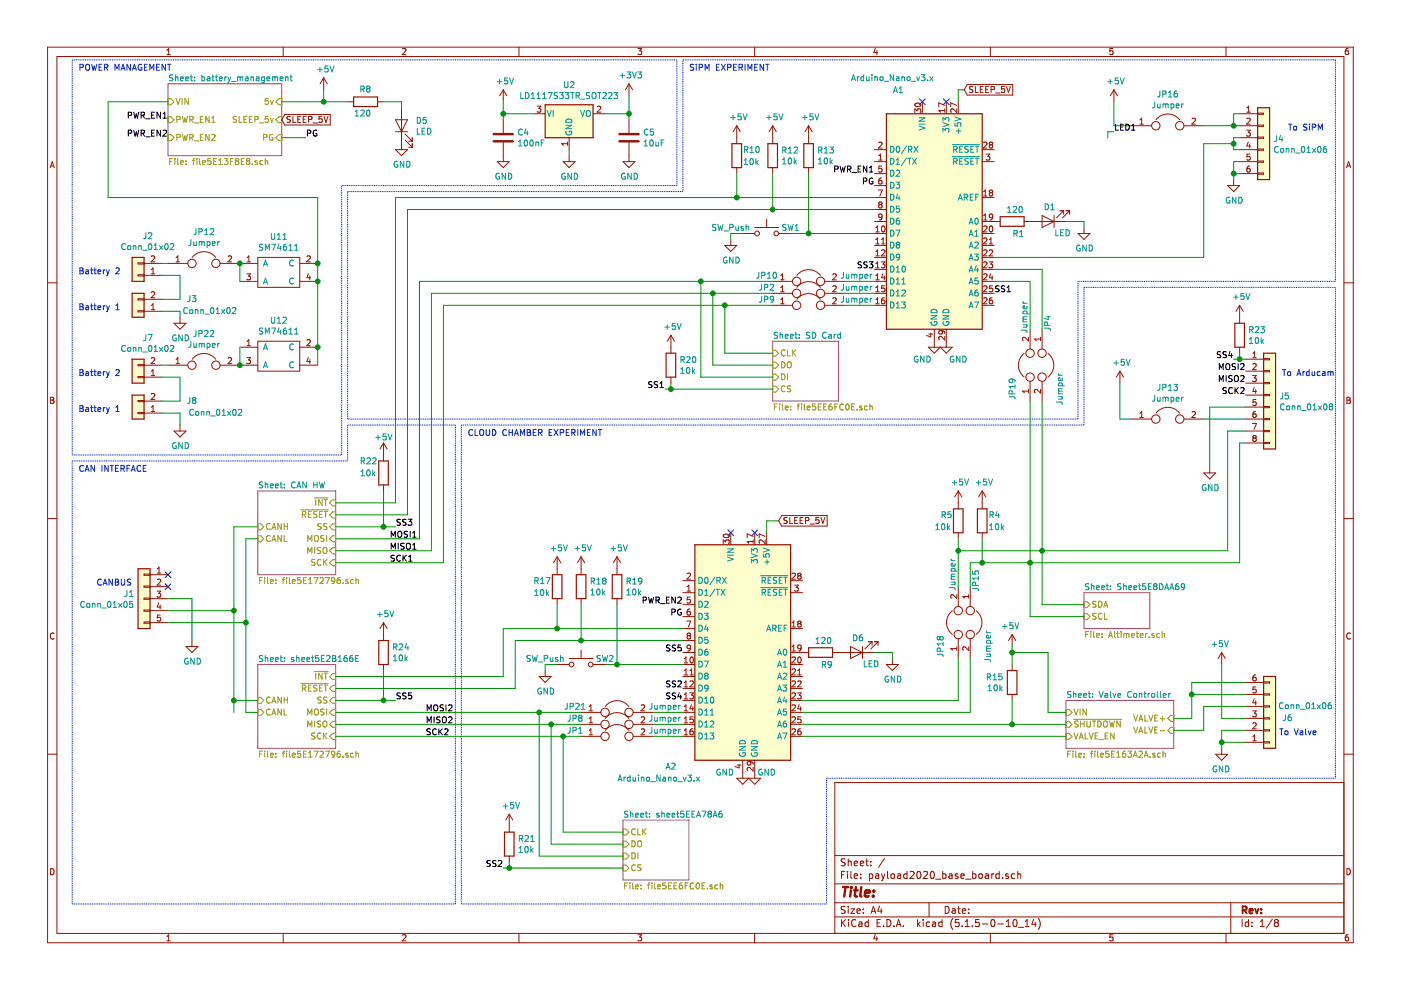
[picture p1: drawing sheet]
EESchema Schematic File Version 4
EELAYER 30 0
EELAYER END
$Descr A4 11693 8268
encoding utf-8
Sheet 1 8
Title ""
Date ""
Rev ""
Comp ""
Comment1 ""
Comment2 ""
Comment3 ""
Comment4 ""
$EndDescr
$Comp
L power:GND #PWR0109
U 1 1
P 1600 5350
F 0 "#PWR0109" H 1600 5100 50  0001 C CNN
F 1 "GND" H 1605 5177 50  0000 C CNN
F 2 "" H 1600 5350 50  0001 C CNN
F 3 "" H 1600 5350 50  0001 C CNN
	1    1600 5350
	1    0    0    -1  
$EndComp
Wire Wire Line
	1600 5000 1400 5000
$Comp
L Connector_Generic:Conn_01x08 J5
U 1 1
P 10600 3300
F 0 "J5" H 10680 3292 50  0000 L CNN
F 1 "Conn_01x08" H 10680 3201 50  0000 L CNN
F 2 "Payload2020_Connectors:connector_Harwin_M80-5000842" H 10600 3300 50  0001 C CNN
F 3 "~" H 10600 3300 50  0001 C CNN
	1    10600 3300
	1    0    0    -1  
$EndComp
Text Label 10400 3100 2    50   ~ 0
MOSI2
Text Label 10400 3200 2    50   ~ 0
MISO2
Text Label 10400 3300 2    50   ~ 0
SCK2
$Comp
L power:GND #PWR0110
U 1 1
P 10100 3900
F 0 "#PWR0110" H 10100 3650 50  0001 C CNN
F 1 "GND" H 10105 3727 50  0000 C CNN
F 2 "" H 10100 3900 50  0001 C CNN
F 3 "" H 10100 3900 50  0001 C CNN
	1    10100 3900
	1    0    0    -1  
$EndComp
Wire Wire Line
	10100 3900 10100 3400
Wire Wire Line
	10100 3400 10400 3400
$Comp
L power:+5V #PWR0111
U 1 1
P 9350 3200
F 0 "#PWR0111" H 9350 3050 50  0001 C CNN
F 1 "+5V" H 9365 3373 50  0000 C CNN
F 2 "" H 9350 3200 50  0001 C CNN
F 3 "" H 9350 3200 50  0001 C CNN
	1    9350 3200
	1    0    0    -1  
$EndComp
Wire Wire Line
	10050 3500 10400 3500
Text Notes 10700 3150 0    50   ~ 0
To Arducam
$Comp
L Device:Jumper JP13
U 1 1
P 9750 3500
F 0 "JP13" H 9750 3764 50  0000 C CNN
F 1 "Jumper" H 9750 3673 50  0000 C CNN
F 2 "Connector_PinHeader_2.54mm:PinHeader_1x02_P2.54mm_Vertical" H 9750 3500 50  0001 C CNN
F 3 "~" H 9750 3500 50  0001 C CNN
	1    9750 3500
	1    0    0    -1  
$EndComp
Wire Wire Line
	9350 3200 9350 3500
Wire Wire Line
	9350 3500 9450 3500
$Comp
L Device:R R4
U 1 1
P 8200 4350
F 0 "R4" H 8250 4400 50  0000 L CNN
F 1 "10k" H 8250 4300 50  0000 L CNN
F 2 "Resistor_SMD:R_0603_1608Metric_Pad1.05x0.95mm_HandSolder" V 8130 4350 50  0001 C CNN
F 3 "~" H 8200 4350 50  0001 C CNN
	1    8200 4350
	1    0    0    -1  
$EndComp
Text Label 5700 5750 2    50   ~ 0
SS2
Text Label 5700 5850 2    50   ~ 0
SS4
$Comp
L Device:R R1
U 1 1
P 8450 1850
F 0 "R1" V 8550 1850 50  0000 L CNN
F 1 "120" V 8350 1800 50  0000 L CNN
F 2 "Resistor_SMD:R_0603_1608Metric_Pad1.05x0.95mm_HandSolder" V 8380 1850 50  0001 C CNN
F 3 "~" H 8450 1850 50  0001 C CNN
	1    8450 1850
	0    1    1    0   
$EndComp
$Comp
L Device:LED D1
U 1 1
P 8750 1850
F 0 "D1" H 8789 1733 50  0000 R CNN
F 1 "LED" H 8700 1950 50  0000 R CNN
F 2 "Diode_SMD:D_0603_1608Metric_Pad1.05x0.95mm_HandSolder" H 8750 1850 50  0001 C CNN
F 3 "~" H 8750 1850 50  0001 C CNN
	1    8750 1850
	-1   0    0    1   
$EndComp
$Comp
L power:GND #PWR0126
U 1 1
P 9050 1900
F 0 "#PWR0126" H 9050 1650 50  0001 C CNN
F 1 "GND" H 9055 1727 50  0000 C CNN
F 2 "" H 9050 1900 50  0001 C CNN
F 3 "" H 9050 1900 50  0001 C CNN
	1    9050 1900
	1    0    0    -1  
$EndComp
Wire Wire Line
	1600 5000 1600 5350
NoConn ~ 6100 4450
NoConn ~ 6300 4450
$Comp
L power:GND #PWR0114
U 1 1
P 6200 6450
F 0 "#PWR0114" H 6200 6200 50  0001 C CNN
F 1 "GND" H 6050 6450 50  0000 C CNN
F 2 "" H 6200 6450 50  0001 C CNN
F 3 "" H 6200 6450 50  0001 C CNN
	1    6200 6450
	1    0    0    -1  
$EndComp
$Comp
L power:GND #PWR0115
U 1 1
P 6300 6450
F 0 "#PWR0115" H 6300 6200 50  0001 C CNN
F 1 "GND" H 6400 6450 50  0000 C CNN
F 2 "" H 6300 6450 50  0001 C CNN
F 3 "" H 6300 6450 50  0001 C CNN
	1    6300 6450
	1    0    0    -1  
$EndComp
$Sheet
S 1400 700  950  600 
U 5E13F8E9
F0 "battery_management" 50
F1 "file5E13F8E8.sch" 50
F2 "VIN" I L 1400 850 50 
F3 "PG" I R 2350 1150 50 
F4 "5v" I R 2350 850 50 
F5 "SLEEP_5v" I R 2350 1000 50 
F6 "PWR_EN1" I L 1400 1000 50 
F7 "PWR_EN2" I L 1400 1150 50 
$EndSheet
Text Label 2550 1150 0    50   ~ 0
PG
Text Label 5700 5150 2    50   ~ 0
PG
Text Label 5700 5050 2    50   ~ 0
PWR_EN2
Wire Wire Line
	2550 1150 2350 1150
Text GLabel 6500 4350 2    50   Input ~ 0
SLEEP_5V
$Comp
L MCU_Module:Arduino_Nano_v3.x A2
U 1 1
P 6200 5450
F 0 "A2" H 5600 4500 50  0000 C CNN
F 1 "Arduino_Nano_v3.x" H 5500 4400 50  0000 C CNN
F 2 "Module:Arduino_Nano" H 6200 5450 50  0001 C CIN
F 3 "http://www.mouser.com/pdfdocs/Gravitech_Arduino_Nano3_0.pdf" H 6200 5450 50  0001 C CNN
	1    6200 5450
	1    0    0    -1  
$EndComp
Wire Wire Line
	6400 4450 6400 4350
Wire Wire Line
	6400 4350 6500 4350
$Comp
L power:+5V #PWR0117
U 1 1
P 8200 4200
F 0 "#PWR0117" H 8200 4050 50  0001 C CNN
F 1 "+5V" H 8215 4373 50  0000 C CNN
F 2 "" H 8200 4200 50  0001 C CNN
F 3 "" H 8200 4200 50  0001 C CNN
	1    8200 4200
	1    0    0    -1  
$EndComp
$Comp
L Device:Jumper JP21
U 1 1
P 5150 5950
F 0 "JP21" H 4800 6000 50  0000 C CNN
F 1 "Jumper" H 5550 6000 50  0000 C CNN
F 2 "Connector_PinHeader_2.54mm:PinHeader_1x02_P2.54mm_Vertical" H 5150 5950 50  0001 C CNN
F 3 "~" H 5150 5950 50  0001 C CNN
	1    5150 5950
	1    0    0    -1  
$EndComp
Wire Wire Line
	5450 5950 5700 5950
Wire Wire Line
	5450 6050 5700 6050
Wire Wire Line
	5450 6150 5700 6150
$Comp
L Switch:SW_Push SW2
U 1 1
P 4850 5550
F 0 "SW2" H 5050 5600 50  0000 C CNN
F 1 "SW_Push" H 4550 5600 50  0000 C CNN
F 2 "Button_Switch_THT:SW_PUSH_6mm" H 4850 5750 50  0001 C CNN
F 3 "~" H 4850 5750 50  0001 C CNN
	1    4850 5550
	1    0    0    -1  
$EndComp
Wire Wire Line
	5050 5550 5150 5550
$Comp
L power:GND #PWR0118
U 1 1
P 4550 5600
F 0 "#PWR0118" H 4550 5350 50  0001 C CNN
F 1 "GND" H 4555 5427 50  0000 C CNN
F 2 "" H 4550 5600 50  0001 C CNN
F 3 "" H 4550 5600 50  0001 C CNN
	1    4550 5600
	1    0    0    -1  
$EndComp
Wire Wire Line
	4550 5600 4550 5550
Wire Wire Line
	4550 5550 4650 5550
$Sheet
S 2150 5550 650  700 
U 5E2B166E
F0 "sheet5E2B166E" 50
F1 "file5E172796.sch" 50
F2 "MISO" I R 2800 6050 50 
F3 "MOSI" I R 2800 5950 50 
F4 "SS" I R 2800 5850 50 
F5 "SCK" I R 2800 6150 50 
F6 "~RESET" I R 2800 5750 50 
F7 "~INT" I R 2800 5650 50 
F8 "CANH" I L 2150 5850 50 
F9 "CANL" I L 2150 5950 50 
$EndSheet
Text Label 5700 5450 2    50   ~ 0
SS5
$Comp
L Device:R R8
U 1 1
P 3050 850
F 0 "R8" V 3150 800 50  0000 L CNN
F 1 "120" V 2950 800 50  0000 L CNN
F 2 "Resistor_SMD:R_0603_1608Metric_Pad1.05x0.95mm_HandSolder" V 2980 850 50  0001 C CNN
F 3 "~" H 3050 850 50  0001 C CNN
	1    3050 850 
	0    -1   -1   0   
$EndComp
$Comp
L Device:LED D5
U 1 1
P 3350 1050
F 0 "D5" V 3389 933 50  0000 R CNN
F 1 "LED" V 3298 933 50  0000 R CNN
F 2 "Diode_SMD:D_0603_1608Metric_Pad1.05x0.95mm_HandSolder" H 3350 1050 50  0001 C CNN
F 3 "~" H 3350 1050 50  0001 C CNN
	1    3350 1050
	0    -1   -1   0   
$EndComp
$Comp
L power:GND #PWR0127
U 1 1
P 3350 1200
F 0 "#PWR0127" H 3350 950 50  0001 C CNN
F 1 "GND" H 3355 1027 50  0000 C CNN
F 2 "" H 3350 1200 50  0001 C CNN
F 3 "" H 3350 1200 50  0001 C CNN
	1    3350 1200
	1    0    0    -1  
$EndComp
Text Label 9300 1100 0    50   ~ 0
LED1
Wire Wire Line
	9300 1100 9250 1100
Wire Wire Line
	9250 1100 9250 1150
$Comp
L Device:R R20
U 1 1
P 5600 3050
F 0 "R20" H 5670 3096 50  0000 L CNN
F 1 "10k" H 5670 3005 50  0000 L CNN
F 2 "Resistor_SMD:R_0603_1608Metric_Pad1.05x0.95mm_HandSolder" V 5530 3050 50  0001 C CNN
F 3 "~" H 5600 3050 50  0001 C CNN
	1    5600 3050
	1    0    0    -1  
$EndComp
$Comp
L Device:R R21
U 1 1
P 4250 7050
F 0 "R21" H 4320 7096 50  0000 L CNN
F 1 "10k" H 4320 7005 50  0000 L CNN
F 2 "Resistor_SMD:R_0603_1608Metric_Pad1.05x0.95mm_HandSolder" V 4180 7050 50  0001 C CNN
F 3 "~" H 4250 7050 50  0001 C CNN
	1    4250 7050
	1    0    0    -1  
$EndComp
$Comp
L Device:R R22
U 1 1
P 3200 3950
F 0 "R22" H 3000 4050 50  0000 L CNN
F 1 "10k" H 3000 3950 50  0000 L CNN
F 2 "Resistor_SMD:R_0603_1608Metric_Pad1.05x0.95mm_HandSolder" V 3130 3950 50  0001 C CNN
F 3 "~" H 3200 3950 50  0001 C CNN
	1    3200 3950
	1    0    0    -1  
$EndComp
$Comp
L Device:R R23
U 1 1
P 10350 2800
F 0 "R23" H 10420 2846 50  0000 L CNN
F 1 "10k" H 10420 2755 50  0000 L CNN
F 2 "Resistor_SMD:R_0603_1608Metric_Pad1.05x0.95mm_HandSolder" V 10280 2800 50  0001 C CNN
F 3 "~" H 10350 2800 50  0001 C CNN
	1    10350 2800
	1    0    0    -1  
$EndComp
$Comp
L Device:R R24
U 1 1
P 3200 5450
F 0 "R24" H 3270 5496 50  0000 L CNN
F 1 "10k" H 3270 5405 50  0000 L CNN
F 2 "Resistor_SMD:R_0603_1608Metric_Pad1.05x0.95mm_HandSolder" V 3130 5450 50  0001 C CNN
F 3 "~" H 3200 5450 50  0001 C CNN
	1    3200 5450
	1    0    0    -1  
$EndComp
$Comp
L power:+5V #PWR0130
U 1 1
P 3200 5300
F 0 "#PWR0130" H 3200 5150 50  0001 C CNN
F 1 "+5V" H 3215 5473 50  0000 C CNN
F 2 "" H 3200 5300 50  0001 C CNN
F 3 "" H 3200 5300 50  0001 C CNN
	1    3200 5300
	1    0    0    -1  
$EndComp
$Comp
L power:+5V #PWR0131
U 1 1
P 10350 2650
F 0 "#PWR0131" H 10350 2500 50  0001 C CNN
F 1 "+5V" H 10365 2823 50  0000 C CNN
F 2 "" H 10350 2650 50  0001 C CNN
F 3 "" H 10350 2650 50  0001 C CNN
	1    10350 2650
	1    0    0    -1  
$EndComp
$Comp
L power:+5V #PWR0132
U 1 1
P 3200 3800
F 0 "#PWR0132" H 3200 3650 50  0001 C CNN
F 1 "+5V" H 3200 3950 50  0000 C CNN
F 2 "" H 3200 3800 50  0001 C CNN
F 3 "" H 3200 3800 50  0001 C CNN
	1    3200 3800
	1    0    0    -1  
$EndComp
$Comp
L power:+5V #PWR0133
U 1 1
P 4250 6900
F 0 "#PWR0133" H 4250 6750 50  0001 C CNN
F 1 "+5V" H 4265 7073 50  0000 C CNN
F 2 "" H 4250 6900 50  0001 C CNN
F 3 "" H 4250 6900 50  0001 C CNN
	1    4250 6900
	1    0    0    -1  
$EndComp
$Comp
L power:+5V #PWR0142
U 1 1
P 5600 2900
F 0 "#PWR0142" H 5600 2750 50  0001 C CNN
F 1 "+5V" H 5615 3073 50  0000 C CNN
F 2 "" H 5600 2900 50  0001 C CNN
F 3 "" H 5600 2900 50  0001 C CNN
	1    5600 2900
	1    0    0    -1  
$EndComp
Text Label 5550 3250 2    50   ~ 0
SS1
Text Label 10300 3000 2    50   ~ 0
SS4
Wire Wire Line
	5550 3250 5600 3250
Wire Wire Line
	5600 3250 5600 3200
Wire Wire Line
	4250 7250 4250 7200
Wire Wire Line
	10300 3000 10350 3000
Wire Wire Line
	10350 3000 10350 2950
$Comp
L Device:R R17
U 1 1
P 4650 4900
F 0 "R17" H 4450 4950 50  0000 L CNN
F 1 "10k" H 4450 4850 50  0000 L CNN
F 2 "Resistor_SMD:R_0603_1608Metric_Pad1.05x0.95mm_HandSolder" V 4580 4900 50  0001 C CNN
F 3 "~" H 4650 4900 50  0001 C CNN
	1    4650 4900
	1    0    0    -1  
$EndComp
$Comp
L Device:R R18
U 1 1
P 4850 4900
F 0 "R18" H 4920 4946 50  0000 L CNN
F 1 "10k" H 4920 4855 50  0000 L CNN
F 2 "Resistor_SMD:R_0603_1608Metric_Pad1.05x0.95mm_HandSolder" V 4780 4900 50  0001 C CNN
F 3 "~" H 4850 4900 50  0001 C CNN
	1    4850 4900
	1    0    0    -1  
$EndComp
$Comp
L power:+5V #PWR0143
U 1 1
P 4850 4750
F 0 "#PWR0143" H 4850 4600 50  0001 C CNN
F 1 "+5V" H 4865 4923 50  0000 C CNN
F 2 "" H 4850 4750 50  0001 C CNN
F 3 "" H 4850 4750 50  0001 C CNN
	1    4850 4750
	1    0    0    -1  
$EndComp
$Comp
L power:+5V #PWR0144
U 1 1
P 4650 4750
F 0 "#PWR0144" H 4650 4600 50  0001 C CNN
F 1 "+5V" H 4665 4923 50  0000 C CNN
F 2 "" H 4650 4750 50  0001 C CNN
F 3 "" H 4650 4750 50  0001 C CNN
	1    4650 4750
	1    0    0    -1  
$EndComp
Wire Wire Line
	4850 5050 4850 5350
Connection ~ 4850 5350
Wire Wire Line
	4850 5350 5700 5350
Wire Wire Line
	4650 5050 4650 5250
Connection ~ 4650 5250
Wire Wire Line
	4650 5250 5700 5250
$Comp
L Device:R R19
U 1 1
P 5150 4900
F 0 "R19" H 5220 4946 50  0000 L CNN
F 1 "10k" H 5220 4855 50  0000 L CNN
F 2 "Resistor_SMD:R_0603_1608Metric_Pad1.05x0.95mm_HandSolder" V 5080 4900 50  0001 C CNN
F 3 "~" H 5150 4900 50  0001 C CNN
	1    5150 4900
	1    0    0    -1  
$EndComp
$Comp
L power:+5V #PWR0150
U 1 1
P 5150 4750
F 0 "#PWR0150" H 5150 4600 50  0001 C CNN
F 1 "+5V" H 5165 4923 50  0000 C CNN
F 2 "" H 5150 4750 50  0001 C CNN
F 3 "" H 5150 4750 50  0001 C CNN
	1    5150 4750
	1    0    0    -1  
$EndComp
Wire Wire Line
	5150 5050 5150 5550
Connection ~ 5150 5550
Wire Wire Line
	5150 5550 5700 5550
$Comp
L Device:Jumper JP4
U 1 1
P 8700 3050
F 0 "JP4" H 8350 3100 50  0000 C CNN
F 1 "Jumper" H 8900 3200 50  0000 C CNN
F 2 "Connector_PinHeader_2.54mm:PinHeader_1x02_P2.54mm_Vertical" H 8700 3050 50  0001 C CNN
F 3 "~" H 8700 3050 50  0001 C CNN
	1    8700 3050
	0    1    1    0   
$EndComp
$Comp
L Device:Jumper JP19
U 1 1
P 8600 3050
F 0 "JP19" H 8400 3200 50  0000 C CNN
F 1 "Jumper" H 9000 3100 50  0000 C CNN
F 2 "Connector_PinHeader_2.54mm:PinHeader_1x02_P2.54mm_Vertical" H 8600 3050 50  0001 C CNN
F 3 "~" H 8600 3050 50  0001 C CNN
	1    8600 3050
	0    -1   -1   0   
$EndComp
$Sheet
S 9050 4950 550  300 
U 5E8DAA6A
F0 "Sheet5E8DAA69" 50
F1 "Altimeter.sch" 50
F2 "SDA" I L 9050 5050 50 
F3 "SCL" I L 9050 5150 50 
$EndSheet
Wire Wire Line
	8200 4500 8200 4700
$Comp
L payload2020_custom:SM74611 U11
U 1 1
P 2150 2250
F 0 "U11" H 2325 2525 50  0000 C CNN
F 1 "SM74611" H 2325 2434 50  0000 C CNN
F 2 "Package_TO_SOT_SMD:TO-263-3_TabPin4" H 2150 2250 50  0001 C CNN
F 3 "" H 2150 2250 50  0001 C CNN
	1    2150 2250
	1    0    0    -1  
$EndComp
$Comp
L Connector_Generic:Conn_01x02 J2
U 1 1
P 1150 2300
F 0 "J2" H 1068 1975 50  0000 C CNN
F 1 "Conn_01x02" H 1068 2066 50  0000 C CNN
F 2 "Connector_JST:JST_PH_S2B-PH-K_1x02_P2.00mm_Horizontal" H 1150 2300 50  0001 C CNN
F 3 "~" H 1150 2300 50  0001 C CNN
	1    1150 2300
	-1   0    0    1   
$EndComp
$Comp
L Connector_Generic:Conn_01x02 J3
U 1 1
P 1150 2600
F 0 "J3" H 700 2500 50  0000 C CNN
F 1 "Conn_01x02" H 550 2600 50  0000 C CNN
F 2 "Connector_JST:JST_PH_S2B-PH-K_1x02_P2.00mm_Horizontal" H 1150 2600 50  0001 C CNN
F 3 "~" H 1150 2600 50  0001 C CNN
	1    1150 2600
	-1   0    0    1   
$EndComp
$Comp
L power:GND #PWR0101
U 1 1
P 1500 2650
F 0 "#PWR0101" H 1500 2400 50  0001 C CNN
F 1 "GND" H 1505 2477 50  0000 C CNN
F 2 "" H 1500 2650 50  0001 C CNN
F 3 "" H 1500 2650 50  0001 C CNN
	1    1500 2650
	1    0    0    -1  
$EndComp
Wire Wire Line
	1350 2600 1500 2600
Wire Wire Line
	1500 2600 1500 2650
Wire Wire Line
	1350 2500 1500 2500
Wire Wire Line
	1500 2500 1500 2300
Wire Wire Line
	1500 2300 1350 2300
Text Notes 650  2300 0    50   ~ 0
Battery 2
Text Notes 650  2600 0    50   ~ 0
Battery 1
$Comp
L Device:Jumper JP12
U 1 1
P 1700 2200
F 0 "JP12" H 1700 2464 50  0000 C CNN
F 1 "Jumper" H 1700 2373 50  0000 C CNN
F 2 "Connector_PinHeader_2.54mm:PinHeader_1x02_P2.54mm_Vertical" H 1700 2200 50  0001 C CNN
F 3 "~" H 1700 2200 50  0001 C CNN
	1    1700 2200
	1    0    0    -1  
$EndComp
Wire Wire Line
	1400 2200 1350 2200
$Comp
L Connector_Generic:Conn_01x02 J7
U 1 1
P 1150 3150
F 0 "J7" H 1068 2825 50  0000 C CNN
F 1 "Conn_01x02" H 1068 2916 50  0000 C CNN
F 2 "Connector_JST:JST_PH_S2B-PH-K_1x02_P2.00mm_Horizontal" H 1150 3150 50  0001 C CNN
F 3 "~" H 1150 3150 50  0001 C CNN
	1    1150 3150
	-1   0    0    1   
$EndComp
$Comp
L Connector_Generic:Conn_01x02 J8
U 1 1
P 1150 3450
F 0 "J8" H 700 3350 50  0000 C CNN
F 1 "Conn_01x02" H 500 3450 50  0000 C CNN
F 2 "Connector_JST:JST_PH_S2B-PH-K_1x02_P2.00mm_Horizontal" H 1150 3450 50  0001 C CNN
F 3 "~" H 1150 3450 50  0001 C CNN
	1    1150 3450
	-1   0    0    1   
$EndComp
$Comp
L power:GND #PWR0119
U 1 1
P 1500 3550
F 0 "#PWR0119" H 1500 3300 50  0001 C CNN
F 1 "GND" H 1505 3377 50  0000 C CNN
F 2 "" H 1500 3550 50  0001 C CNN
F 3 "" H 1500 3550 50  0001 C CNN
	1    1500 3550
	1    0    0    -1  
$EndComp
Wire Wire Line
	1350 3450 1500 3450
Wire Wire Line
	1500 3450 1500 3550
Wire Wire Line
	1350 3350 1500 3350
Wire Wire Line
	1500 3350 1500 3150
Wire Wire Line
	1500 3150 1350 3150
Text Notes 650  3150 0    50   ~ 0
Battery 2
Text Notes 650  3450 0    50   ~ 0
Battery 1
$Comp
L Device:Jumper JP22
U 1 1
P 1700 3050
F 0 "JP22" H 1700 3314 50  0000 C CNN
F 1 "Jumper" H 1700 3223 50  0000 C CNN
F 2 "Connector_PinHeader_2.54mm:PinHeader_1x02_P2.54mm_Vertical" H 1700 3050 50  0001 C CNN
F 3 "~" H 1700 3050 50  0001 C CNN
	1    1700 3050
	1    0    0    -1  
$EndComp
Wire Wire Line
	1400 3050 1350 3050
$Comp
L payload2020_custom:SM74611 U12
U 1 1
P 2150 2950
F 0 "U12" H 2325 3225 50  0000 C CNN
F 1 "SM74611" H 2325 3134 50  0000 C CNN
F 2 "Package_TO_SOT_SMD:TO-263-3_TabPin4" H 2150 2950 50  0001 C CNN
F 3 "" H 2150 2950 50  0001 C CNN
	1    2150 2950
	1    0    0    -1  
$EndComp
Connection ~ 2000 3050
Wire Wire Line
	2000 2900 2000 3050
Wire Wire Line
	2000 2350 2000 2200
Connection ~ 2000 2200
Wire Wire Line
	2650 2350 2650 2200
Wire Wire Line
	2650 3050 2650 2900
Connection ~ 2650 2350
Connection ~ 2650 2900
Wire Wire Line
	2650 2900 2650 2350
$Sheet
S 6450 2850 550  500 
U 5EE6FC0F
F0 "SD Card" 50
F1 "file5EE6FC0E.sch" 50
F2 "DO" I L 6450 3050 50 
F3 "DI" I L 6450 3150 50 
F4 "CLK" I L 6450 2950 50 
F5 "CS" I L 6450 3250 50 
$EndSheet
$Sheet
S 5200 6850 550  500 
U 5EEA78A6
F0 "sheet5EEA78A6" 50
F1 "file5EE6FC0E.sch" 50
F2 "DO" I L 5200 7050 50 
F3 "DI" I L 5200 7150 50 
F4 "CLK" I L 5200 6950 50 
F5 "CS" I L 5200 7250 50 
$EndSheet
$Comp
L Device:Jumper JP1
U 1 1
P 5150 6150
F 0 "JP1" H 4800 6200 50  0000 C CNN
F 1 "Jumper" H 5550 6200 50  0000 C CNN
F 2 "Connector_PinHeader_2.54mm:PinHeader_1x02_P2.54mm_Vertical" H 5150 6150 50  0001 C CNN
F 3 "~" H 5150 6150 50  0001 C CNN
	1    5150 6150
	1    0    0    -1  
$EndComp
$Comp
L Device:Jumper JP8
U 1 1
P 5150 6050
F 0 "JP8" H 4800 6100 50  0000 C CNN
F 1 "Jumper" H 5550 6100 50  0000 C CNN
F 2 "Connector_PinHeader_2.54mm:PinHeader_1x02_P2.54mm_Vertical" H 5150 6050 50  0001 C CNN
F 3 "~" H 5150 6050 50  0001 C CNN
	1    5150 6050
	1    0    0    -1  
$EndComp
Text Label 1400 1000 2    50   ~ 0
PWR_EN1
Text Label 1400 1150 2    50   ~ 0
PWR_EN2
Text GLabel 2350 1000 2    50   Input ~ 0
SLEEP_5V
$Comp
L power:+5V #PWR0102
U 1 1
P 2700 750
F 0 "#PWR0102" H 2700 600 50  0001 C CNN
F 1 "+5V" H 2715 923 50  0000 C CNN
F 2 "" H 2700 750 50  0001 C CNN
F 3 "" H 2700 750 50  0001 C CNN
	1    2700 750 
	1    0    0    -1  
$EndComp
Wire Wire Line
	2700 750  2700 850 
Wire Wire Line
	10300 1200 10300 1250
Connection ~ 10300 1200
Wire Wire Line
	10050 1200 10300 1200
Wire Wire Line
	10300 1050 10350 1050
Connection ~ 10300 1050
Wire Wire Line
	10300 950  10350 950 
Wire Wire Line
	10300 1050 10300 950 
Wire Wire Line
	10300 1250 10350 1250
Wire Wire Line
	10300 1150 10300 1200
Connection ~ 10300 1450
Wire Wire Line
	10300 1350 10350 1350
Wire Wire Line
	10300 1450 10300 1350
$Comp
L Connector_Generic:Conn_01x06 J4
U 1 1
P 10550 1150
F 0 "J4" H 10630 1142 50  0000 L CNN
F 1 "Conn_01x06" H 10630 1051 50  0000 L CNN
F 2 "Payload2020_Connectors:connector_Harwin_M80-5000642" H 10550 1150 50  0001 C CNN
F 3 "~" H 10550 1150 50  0001 C CNN
	1    10550 1150
	1    0    0    -1  
$EndComp
Wire Wire Line
	10050 1050 10300 1050
Wire Wire Line
	9300 1050 9450 1050
Wire Wire Line
	9300 850  9300 1050
$Comp
L Device:Jumper JP16
U 1 1
P 9750 1050
F 0 "JP16" H 9750 1314 50  0000 C CNN
F 1 "Jumper" H 9750 1223 50  0000 C CNN
F 2 "Connector_PinHeader_2.54mm:PinHeader_1x02_P2.54mm_Vertical" H 9750 1050 50  0001 C CNN
F 3 "~" H 9750 1050 50  0001 C CNN
	1    9750 1050
	1    0    0    -1  
$EndComp
Text Notes 10750 1100 0    50   ~ 0
To SiPM
Wire Wire Line
	10300 1450 10350 1450
Wire Wire Line
	10300 1500 10300 1450
$Comp
L power:GND #PWR0113
U 1 1
P 10300 1500
F 0 "#PWR0113" H 10300 1250 50  0001 C CNN
F 1 "GND" H 10305 1327 50  0000 C CNN
F 2 "" H 10300 1500 50  0001 C CNN
F 3 "" H 10300 1500 50  0001 C CNN
	1    10300 1500
	1    0    0    -1  
$EndComp
Wire Wire Line
	10350 1150 10300 1150
$Comp
L power:+5V #PWR0112
U 1 1
P 9300 850
F 0 "#PWR0112" H 9300 700 50  0001 C CNN
F 1 "+5V" H 9315 1023 50  0000 C CNN
F 2 "" H 9300 850 50  0001 C CNN
F 3 "" H 9300 850 50  0001 C CNN
	1    9300 850 
	1    0    0    -1  
$EndComp
$Comp
L Device:Jumper JP2
U 1 1
P 6750 2450
F 0 "JP2" H 6400 2500 50  0000 C CNN
F 1 "Jumper" H 7150 2500 50  0000 C CNN
F 2 "Connector_PinHeader_2.54mm:PinHeader_1x02_P2.54mm_Vertical" H 6750 2450 50  0001 C CNN
F 3 "~" H 6750 2450 50  0001 C CNN
	1    6750 2450
	1    0    0    -1  
$EndComp
Wire Wire Line
	8300 2250 8700 2250
Wire Wire Line
	8600 2350 8300 2350
Wire Wire Line
	6750 1950 7300 1950
Connection ~ 6750 1950
Wire Wire Line
	6750 1450 6750 1950
$Comp
L power:+5V #PWR0151
U 1 1
P 6750 1150
F 0 "#PWR0151" H 6750 1000 50  0001 C CNN
F 1 "+5V" H 6765 1323 50  0000 C CNN
F 2 "" H 6750 1150 50  0001 C CNN
F 3 "" H 6750 1150 50  0001 C CNN
	1    6750 1150
	1    0    0    -1  
$EndComp
$Comp
L Device:R R13
U 1 1
P 6750 1300
F 0 "R13" H 6820 1346 50  0000 L CNN
F 1 "10k" H 6820 1255 50  0000 L CNN
F 2 "Resistor_SMD:R_0603_1608Metric_Pad1.05x0.95mm_HandSolder" V 6680 1300 50  0001 C CNN
F 3 "~" H 6750 1300 50  0001 C CNN
	1    6750 1300
	1    0    0    -1  
$EndComp
Wire Wire Line
	6150 1650 7300 1650
Wire Wire Line
	6150 1450 6150 1650
Wire Wire Line
	6450 1750 7300 1750
Connection ~ 6450 1750
Wire Wire Line
	6450 1450 6450 1750
$Comp
L power:+5V #PWR0146
U 1 1
P 6150 1150
F 0 "#PWR0146" H 6150 1000 50  0001 C CNN
F 1 "+5V" H 6165 1323 50  0000 C CNN
F 2 "" H 6150 1150 50  0001 C CNN
F 3 "" H 6150 1150 50  0001 C CNN
	1    6150 1150
	1    0    0    -1  
$EndComp
$Comp
L power:+5V #PWR0145
U 1 1
P 6450 1150
F 0 "#PWR0145" H 6450 1000 50  0001 C CNN
F 1 "+5V" H 6465 1323 50  0000 C CNN
F 2 "" H 6450 1150 50  0001 C CNN
F 3 "" H 6450 1150 50  0001 C CNN
	1    6450 1150
	1    0    0    -1  
$EndComp
$Comp
L Device:R R12
U 1 1
P 6450 1300
F 0 "R12" H 6520 1346 50  0000 L CNN
F 1 "10k" H 6520 1255 50  0000 L CNN
F 2 "Resistor_SMD:R_0603_1608Metric_Pad1.05x0.95mm_HandSolder" V 6380 1300 50  0001 C CNN
F 3 "~" H 6450 1300 50  0001 C CNN
	1    6450 1300
	1    0    0    -1  
$EndComp
$Comp
L Device:R R10
U 1 1
P 6150 1300
F 0 "R10" H 6200 1350 50  0000 L CNN
F 1 "10k" H 6200 1250 50  0000 L CNN
F 2 "Resistor_SMD:R_0603_1608Metric_Pad1.05x0.95mm_HandSolder" V 6080 1300 50  0001 C CNN
F 3 "~" H 6150 1300 50  0001 C CNN
	1    6150 1300
	1    0    0    -1  
$EndComp
Text Label 7300 1450 2    50   ~ 0
PWR_EN1
Text Label 7300 1550 2    50   ~ 0
PG
Text GLabel 8050 750  2    50   Input ~ 0
SLEEP_5V
$Comp
L Switch:SW_Push SW1
U 1 1
P 6400 1950
F 0 "SW1" H 6600 2000 50  0000 C CNN
F 1 "SW_Push" H 6100 2000 50  0000 C CNN
F 2 "Button_Switch_THT:SW_PUSH_6mm" H 6400 2150 50  0001 C CNN
F 3 "~" H 6400 2150 50  0001 C CNN
	1    6400 1950
	1    0    0    -1  
$EndComp
Wire Wire Line
	6100 1950 6200 1950
Wire Wire Line
	6600 1950 6750 1950
Wire Wire Line
	6100 2000 6100 1950
$Comp
L power:GND #PWR0125
U 1 1
P 6100 2000
F 0 "#PWR0125" H 6100 1750 50  0001 C CNN
F 1 "GND" H 6105 1827 50  0000 C CNN
F 2 "" H 6100 2000 50  0001 C CNN
F 3 "" H 6100 2000 50  0001 C CNN
	1    6100 2000
	1    0    0    -1  
$EndComp
Text Label 7300 2250 2    50   ~ 0
SS3
Text Label 8300 2450 0    50   ~ 0
SS1
Wire Wire Line
	7050 2550 7300 2550
Wire Wire Line
	7050 2450 7300 2450
Wire Wire Line
	7050 2350 7300 2350
$Comp
L Device:Jumper JP9
U 1 1
P 6750 2550
F 0 "JP9" H 6400 2600 50  0000 C CNN
F 1 "Jumper" H 7150 2600 50  0000 C CNN
F 2 "Connector_PinHeader_2.54mm:PinHeader_1x02_P2.54mm_Vertical" H 6750 2550 50  0001 C CNN
F 3 "~" H 6750 2550 50  0001 C CNN
	1    6750 2550
	1    0    0    -1  
$EndComp
$Comp
L Device:Jumper JP10
U 1 1
P 6750 2350
F 0 "JP10" H 6400 2400 50  0000 C CNN
F 1 "Jumper" H 7150 2400 50  0000 C CNN
F 2 "Connector_PinHeader_2.54mm:PinHeader_1x02_P2.54mm_Vertical" H 6750 2350 50  0001 C CNN
F 3 "~" H 6750 2350 50  0001 C CNN
	1    6750 2350
	1    0    0    -1  
$EndComp
Wire Wire Line
	8000 750  8000 850 
Wire Wire Line
	8050 750  8000 750 
$Comp
L power:GND #PWR0104
U 1 1
P 7900 2850
F 0 "#PWR0104" H 7900 2600 50  0001 C CNN
F 1 "GND" H 8000 2700 50  0000 C CNN
F 2 "" H 7900 2850 50  0001 C CNN
F 3 "" H 7900 2850 50  0001 C CNN
	1    7900 2850
	1    0    0    -1  
$EndComp
$Comp
L power:GND #PWR0103
U 1 1
P 7800 2850
F 0 "#PWR0103" H 7800 2600 50  0001 C CNN
F 1 "GND" H 7700 2700 50  0000 C CNN
F 2 "" H 7800 2850 50  0001 C CNN
F 3 "" H 7800 2850 50  0001 C CNN
	1    7800 2850
	1    0    0    -1  
$EndComp
NoConn ~ 7900 850 
NoConn ~ 7700 850 
$Comp
L MCU_Module:Arduino_Nano_v3.x A1
U 1 1
P 7800 1850
F 0 "A1" H 7500 2950 50  0000 C CNN
F 1 "Arduino_Nano_v3.x" H 7450 3050 50  0000 C CNN
F 2 "Module:Arduino_Nano" H 7800 1850 50  0001 C CIN
F 3 "http://www.mouser.com/pdfdocs/Gravitech_Arduino_Nano3_0.pdf" H 7800 1850 50  0001 C CNN
	1    7800 1850
	1    0    0    -1  
$EndComp
Wire Wire Line
	10050 1200 10050 2150
Wire Wire Line
	8600 3350 8600 4700
Wire Wire Line
	8600 4700 10350 4700
Wire Wire Line
	8700 3350 8700 4600
Wire Wire Line
	8700 4600 10250 4600
Connection ~ 8700 4600
Connection ~ 8600 4700
Wire Wire Line
	8700 4600 8700 5050
Wire Wire Line
	8700 5050 9050 5050
Wire Wire Line
	8600 4700 8600 5150
Wire Wire Line
	8600 5150 9050 5150
Wire Wire Line
	8200 4700 8600 4700
Wire Wire Line
	8700 2250 8700 2750
Wire Wire Line
	8600 2350 8600 2750
$Sheet
S 8900 5850 900  400 
U 5E163A2B
F0 "Valve Controller" 50
F1 "file5E163A2A.sch" 50
F2 "VIN" I L 8900 5950 50 
F3 "~SHUTDOWN" I L 8900 6050 50 
F4 "VALVE+" I R 9800 6000 50 
F5 "VALVE_EN" I L 8900 6150 50 
F6 "VALVE-" I R 9800 6100 50 
$EndSheet
$Comp
L power:GND #PWR01
U 1 1
P 10200 6250
F 0 "#PWR01" H 10200 6000 50  0001 C CNN
F 1 "GND" H 10205 6077 50  0000 C CNN
F 2 "" H 10200 6250 50  0001 C CNN
F 3 "" H 10200 6250 50  0001 C CNN
	1    10200 6250
	-1   0    0    -1  
$EndComp
Wire Wire Line
	10200 6200 10400 6200
$Comp
L Connector_Generic:Conn_01x06 J6
U 1 1
P 10600 6000
F 0 "J6" H 10750 6000 50  0000 C CNN
F 1 "Conn_01x06" H 10900 5900 50  0000 C CNN
F 2 "Payload2020_Connectors:connector_Harwin_M80-5000642" H 10600 6000 50  0001 C CNN
F 3 "~" H 10600 6000 50  0001 C CNN
	1    10600 6000
	1    0    0    1   
$EndComp
Wire Wire Line
	9950 5700 10400 5700
Wire Wire Line
	10400 5800 9950 5800
Connection ~ 9950 5800
Wire Wire Line
	9950 5800 9950 5700
Text Notes 11000 6150 2    50   ~ 0
To Valve
$Comp
L Device:R R15
U 1 1
P 8450 5700
F 0 "R15" H 8520 5746 50  0000 L CNN
F 1 "10k" H 8520 5655 50  0000 L CNN
F 2 "Resistor_SMD:R_0603_1608Metric_Pad1.05x0.95mm_HandSolder" V 8380 5700 50  0001 C CNN
F 3 "~" H 8450 5700 50  0001 C CNN
	1    8450 5700
	-1   0    0    -1  
$EndComp
$Comp
L power:+5V #PWR0147
U 1 1
P 8450 5400
F 0 "#PWR0147" H 8450 5250 50  0001 C CNN
F 1 "+5V" H 8465 5573 50  0000 C CNN
F 2 "" H 8450 5400 50  0001 C CNN
F 3 "" H 8450 5400 50  0001 C CNN
	1    8450 5400
	-1   0    0    -1  
$EndComp
$Comp
L power:+5V #PWR0120
U 1 1
P 10200 5550
F 0 "#PWR0120" H 10200 5400 50  0001 C CNN
F 1 "+5V" H 10215 5723 50  0000 C CNN
F 2 "" H 10200 5550 50  0001 C CNN
F 3 "" H 10200 5550 50  0001 C CNN
	1    10200 5550
	-1   0    0    -1  
$EndComp
Wire Wire Line
	10400 3600 10250 3600
Wire Wire Line
	10250 3600 10250 4600
Wire Wire Line
	10350 4700 10350 3700
Wire Wire Line
	10350 3700 10400 3700
Wire Wire Line
	10200 6250 10200 6200
Wire Wire Line
	8300 2150 10050 2150
Connection ~ 2700 850 
Wire Wire Line
	2350 850  2700 850 
Wire Wire Line
	5200 7150 4500 7150
Wire Wire Line
	4500 7150 4500 5950
Wire Wire Line
	4600 6050 4600 7050
Wire Wire Line
	4600 7050 5200 7050
Wire Wire Line
	4700 6150 4700 6950
Wire Wire Line
	4700 6950 5200 6950
Wire Wire Line
	6450 2950 6050 2950
Wire Wire Line
	6050 2950 6050 2550
Wire Wire Line
	6050 2550 6450 2550
Wire Wire Line
	5950 3050 6450 3050
Wire Wire Line
	5950 2450 6450 2450
Wire Wire Line
	6450 3150 5850 3150
Wire Wire Line
	5850 3150 5850 2350
Connection ~ 5850 2350
Connection ~ 5950 2450
Connection ~ 6050 2550
Connection ~ 6150 1650
Wire Wire Line
	2700 850  2900 850 
Wire Wire Line
	3200 850  3350 850 
Wire Wire Line
	3350 850  3350 900 
Connection ~ 4200 950 
Wire Wire Line
	4200 850  4200 950 
$Comp
L power:+5V #PWR0105
U 1 1
P 4200 850
F 0 "#PWR0105" H 4200 700 50  0001 C CNN
F 1 "+5V" H 4215 1023 50  0000 C CNN
F 2 "" H 4200 850 50  0001 C CNN
F 3 "" H 4200 850 50  0001 C CNN
	1    4200 850 
	1    0    0    -1  
$EndComp
$Comp
L Device:C C4
U 1 1
P 4200 1150
F 0 "C4" H 4315 1196 50  0000 L CNN
F 1 "100nF" H 4315 1105 50  0000 L CNN
F 2 "Capacitor_SMD:C_0603_1608Metric_Pad1.05x0.95mm_HandSolder" H 4238 1000 50  0001 C CNN
F 3 "~" H 4200 1150 50  0001 C CNN
	1    4200 1150
	1    0    0    -1  
$EndComp
Wire Wire Line
	4200 950  4200 1000
$Comp
L power:GND #PWR07
U 1 1
P 4200 1300
F 0 "#PWR07" H 4200 1050 50  0001 C CNN
F 1 "GND" H 4205 1127 50  0000 C CNN
F 2 "" H 4200 1300 50  0001 C CNN
F 3 "" H 4200 1300 50  0001 C CNN
	1    4200 1300
	1    0    0    -1  
$EndComp
Wire Wire Line
	4200 950  4450 950 
Wire Wire Line
	4750 1250 4750 1300
Wire Wire Line
	5050 950  5250 950 
$Comp
L Regulator_Linear:LD1117S33TR_SOT223 U2
U 1 1
P 4750 950
F 0 "U2" H 4750 1192 50  0000 C CNN
F 1 "LD1117S33TR_SOT223" H 4750 1101 50  0000 C CNN
F 2 "Package_TO_SOT_SMD:SOT-223-3_TabPin2" H 4750 1150 50  0001 C CNN
F 3 "http://www.st.com/st-web-ui/static/active/en/resource/technical/document/datasheet/CD00000544.pdf" H 4850 700 50  0001 C CNN
	1    4750 950 
	1    0    0    -1  
$EndComp
$Comp
L power:GND #PWR010
U 1 1
P 5250 1300
F 0 "#PWR010" H 5250 1050 50  0001 C CNN
F 1 "GND" H 5255 1127 50  0000 C CNN
F 2 "" H 5250 1300 50  0001 C CNN
F 3 "" H 5250 1300 50  0001 C CNN
	1    5250 1300
	1    0    0    -1  
$EndComp
Connection ~ 5250 950 
Wire Wire Line
	5250 950  5250 1000
$Comp
L Device:C C5
U 1 1
P 5250 1150
F 0 "C5" H 5365 1196 50  0000 L CNN
F 1 "10uF" H 5365 1105 50  0000 L CNN
F 2 "Capacitor_SMD:C_0603_1608Metric_Pad1.05x0.95mm_HandSolder" H 5288 1000 50  0001 C CNN
F 3 "~" H 5250 1150 50  0001 C CNN
	1    5250 1150
	1    0    0    -1  
$EndComp
Wire Wire Line
	5250 800  5250 950 
$Comp
L power:+3V3 #PWR09
U 1 1
P 5250 800
F 0 "#PWR09" H 5250 650 50  0001 C CNN
F 1 "+3V3" H 5265 973 50  0000 C CNN
F 2 "" H 5250 800 50  0001 C CNN
F 3 "" H 5250 800 50  0001 C CNN
	1    5250 800 
	1    0    0    -1  
$EndComp
$Comp
L power:GND #PWR08
U 1 1
P 4750 1300
F 0 "#PWR08" H 4750 1050 50  0001 C CNN
F 1 "GND" H 4755 1127 50  0000 C CNN
F 2 "" H 4750 1300 50  0001 C CNN
F 3 "" H 4750 1300 50  0001 C CNN
	1    4750 1300
	1    0    0    -1  
$EndComp
Wire Wire Line
	4300 5750 4300 5350
Wire Wire Line
	4300 5350 4850 5350
Wire Wire Line
	4200 5250 4200 5650
Wire Wire Line
	4200 5250 4650 5250
Wire Wire Line
	4200 7250 4250 7250
Text Label 4200 7250 2    50   ~ 0
SS2
Wire Wire Line
	4250 7250 5200 7250
Wire Wire Line
	6450 3250 5600 3250
Connection ~ 5600 3250
Wire Wire Line
	10400 3000 10350 3000
Connection ~ 10350 3000
Wire Wire Line
	3200 5850 2800 5850
Wire Wire Line
	3200 5600 3200 5850
Text Label 3300 5850 0    50   ~ 0
SS5
Wire Wire Line
	3300 5850 3200 5850
Connection ~ 3200 5850
Text Label 3300 4400 0    50   ~ 0
SS3
Wire Wire Line
	4300 5750 2800 5750
Connection ~ 8200 4700
Connection ~ 8000 4600
Wire Wire Line
	8000 4500 8000 4600
$Comp
L power:+5V #PWR0116
U 1 1
P 8000 4200
F 0 "#PWR0116" H 8000 4050 50  0001 C CNN
F 1 "+5V" H 8015 4373 50  0000 C CNN
F 2 "" H 8000 4200 50  0001 C CNN
F 3 "" H 8000 4200 50  0001 C CNN
	1    8000 4200
	1    0    0    -1  
$EndComp
$Comp
L Device:R R5
U 1 1
P 8000 4350
F 0 "R5" H 7850 4400 50  0000 L CNN
F 1 "10k" H 7800 4300 50  0000 L CNN
F 2 "Resistor_SMD:R_0603_1608Metric_Pad1.05x0.95mm_HandSolder" V 7930 4350 50  0001 C CNN
F 3 "~" H 8000 4350 50  0001 C CNN
	1    8000 4350
	1    0    0    -1  
$EndComp
Wire Wire Line
	8100 4700 8200 4700
Wire Wire Line
	8000 4600 8700 4600
Wire Wire Line
	8000 4900 8000 4600
Wire Wire Line
	8100 4900 8100 4700
Wire Wire Line
	9050 1900 9050 1850
Wire Wire Line
	9050 1850 8900 1850
$Comp
L Device:R R9
U 1 1
P 6850 5450
F 0 "R9" V 6950 5450 50  0000 L CNN
F 1 "120" V 6750 5400 50  0000 L CNN
F 2 "Resistor_SMD:R_0603_1608Metric_Pad1.05x0.95mm_HandSolder" V 6780 5450 50  0001 C CNN
F 3 "~" H 6850 5450 50  0001 C CNN
	1    6850 5450
	0    1    1    0   
$EndComp
$Comp
L Device:LED D6
U 1 1
P 7150 5450
F 0 "D6" H 7189 5333 50  0000 R CNN
F 1 "LED" H 7100 5550 50  0000 R CNN
F 2 "Diode_SMD:D_0603_1608Metric_Pad1.05x0.95mm_HandSolder" H 7150 5450 50  0001 C CNN
F 3 "~" H 7150 5450 50  0001 C CNN
	1    7150 5450
	-1   0    0    1   
$EndComp
$Comp
L power:GND #PWR0106
U 1 1
P 7450 5500
F 0 "#PWR0106" H 7450 5250 50  0001 C CNN
F 1 "GND" H 7455 5327 50  0000 C CNN
F 2 "" H 7450 5500 50  0001 C CNN
F 3 "" H 7450 5500 50  0001 C CNN
	1    7450 5500
	1    0    0    -1  
$EndComp
Wire Wire Line
	7450 5500 7450 5450
Wire Wire Line
	7450 5450 7300 5450
Wire Wire Line
	2650 2200 2650 1650
Wire Wire Line
	2650 1650 900  1650
Wire Wire Line
	900  1650 900  850 
Wire Wire Line
	900  850  1400 850 
Connection ~ 2650 2200
Wire Notes Line
	5650 1550 5650 500 
Wire Notes Line
	5650 500  600  500 
Wire Notes Line
	600  500  600  3800
Wire Notes Line
	2900 3500 2900 1600
Wire Notes Line
	5700 1600 5700 500 
Wire Notes Line
	5700 500  11150 500 
Wire Notes Line
	11150 500  11150 2350
Wire Notes Line
	11150 2350 9000 2350
Wire Notes Line
	9000 2350 9000 3500
Wire Notes Line
	9000 3500 2900 3500
Connection ~ 4250 7250
Wire Wire Line
	6700 6150 8900 6150
Wire Wire Line
	8900 6050 8450 6050
Connection ~ 8450 6050
Wire Wire Line
	8450 6050 6700 6050
Wire Wire Line
	8450 5850 8450 6050
Wire Wire Line
	8750 5450 8750 5950
Wire Wire Line
	8750 5950 8900 5950
Wire Wire Line
	8450 5550 8450 5450
Wire Wire Line
	8750 5450 8450 5450
Connection ~ 8450 5450
Wire Wire Line
	8450 5450 8450 5400
Wire Wire Line
	9950 6000 9800 6000
Wire Wire Line
	9950 5800 9950 6000
Wire Notes Line
	2850 3800 2850 1550
Wire Notes Line
	600  3800 2850 3800
Wire Notes Line
	2850 1550 5650 1550
Wire Notes Line
	3850 7550 3850 3550
Wire Notes Line
	3850 3550 9050 3550
Wire Notes Line
	9050 3550 9050 2400
Wire Notes Line
	9050 2400 11150 2400
Wire Notes Line
	11150 2400 11150 6500
Wire Notes Line
	6900 6500 6900 7550
Wire Notes Line
	6900 6500 11150 6500
Wire Notes Line
	3800 3550 2900 3550
Wire Notes Line
	2900 3550 2900 3850
Wire Notes Line
	2900 3850 600  3850
Wire Notes Line
	600  3850 600  7550
Text Notes 650  600  0    50   ~ 0
POWER MANAGEMENT
Text Notes 650  3950 0    50   ~ 0
CAN INTERFACE
Text Notes 5750 600  0    50   ~ 0
SiPM EXPERIMENT
Text Notes 3900 3650 0    50   ~ 0
CLOUD CHAMBER EXPERIMENT
Connection ~ 4500 5950
Wire Wire Line
	4500 5950 4850 5950
Connection ~ 4600 6050
Wire Wire Line
	4600 6050 4850 6050
Connection ~ 4700 6150
Wire Wire Line
	4700 6150 4850 6150
Wire Wire Line
	2800 5950 4500 5950
Wire Wire Line
	2800 6050 4600 6050
Wire Wire Line
	2800 6150 4700 6150
Wire Wire Line
	2050 4500 2150 4500
Wire Wire Line
	1950 4400 2150 4400
Wire Wire Line
	2800 4200 3300 4200
Wire Wire Line
	2800 4300 3400 4300
Wire Wire Line
	2800 4600 3600 4600
$Sheet
S 2150 4100 650  700 
U 5E172797
F0 "CAN HW" 50
F1 "file5E172796.sch" 50
F2 "MISO" I R 2800 4600 50 
F3 "MOSI" I R 2800 4500 50 
F4 "SS" I R 2800 4400 50 
F5 "SCK" I R 2800 4700 50 
F6 "~RESET" I R 2800 4300 50 
F7 "~INT" I R 2800 4200 50 
F8 "CANH" I L 2150 4400 50 
F9 "CANL" I L 2150 4500 50 
$EndSheet
Wire Wire Line
	2800 4400 3200 4400
Wire Wire Line
	3200 4100 3200 4400
Connection ~ 3200 4400
Wire Wire Line
	3200 4400 3300 4400
Wire Wire Line
	3300 1650 3300 4200
Wire Wire Line
	3400 4300 3400 1750
Wire Wire Line
	3300 1650 6150 1650
Wire Wire Line
	3400 1750 6450 1750
Wire Wire Line
	3500 4500 3500 2350
Wire Wire Line
	3500 4500 2800 4500
Wire Wire Line
	3600 4600 3600 2450
Wire Wire Line
	3700 4700 3700 2550
Wire Wire Line
	3700 4700 2800 4700
Wire Wire Line
	3500 2350 5850 2350
Wire Wire Line
	3600 2450 5950 2450
Wire Wire Line
	3700 2550 6050 2550
Wire Notes Line
	6900 7550 3850 7550
Wire Notes Line
	600  7550 3800 7550
Wire Notes Line
	3800 7550 3800 3550
Wire Wire Line
	5950 2450 5950 3050
Wire Wire Line
	5850 2350 6450 2350
Wire Notes Line
	2900 1600 5700 1600
Wire Wire Line
	10400 5900 10050 5900
Wire Wire Line
	10050 6100 9800 6100
Wire Wire Line
	10050 5900 10050 6100
Wire Wire Line
	10200 5550 10200 6000
Wire Wire Line
	10200 6000 10400 6000
Connection ~ 10200 6200
Wire Wire Line
	10200 6200 10200 6100
Wire Wire Line
	10200 6100 10400 6100
Wire Wire Line
	2800 5650 4200 5650
Text Label 3550 5950 0    50   ~ 0
MOSI2
Text Label 3550 6050 0    50   ~ 0
MISO2
Text Label 3550 6150 0    50   ~ 0
SCK2
Text Label 3250 4500 0    50   ~ 0
MOSI1
Text Label 3250 4600 0    50   ~ 0
MISO1
Text Label 3250 4700 0    50   ~ 0
SCK1
NoConn ~ 1400 4800
Text Notes 800  4900 0    50   ~ 0
CANBUS
$Comp
L Connector_Generic:Conn_01x05 J1
U 1 1
P 1200 5000
F 0 "J1" H 1280 5042 50  0000 L CNN
F 1 "Conn_01x05" H 1280 4951 50  0000 L CNN
F 2 "Payload2020_Connectors:connector_Harwin_M80-5000642_vertical" H 1200 5000 50  0001 C CNN
F 3 "~" H 1200 5000 50  0001 C CNN
	1    1200 5000
	-1   0    0    -1  
$EndComp
NoConn ~ 1400 4900
Wire Wire Line
	2050 4500 2050 5200
Wire Wire Line
	1950 4400 1950 5100
Wire Wire Line
	1400 5100 1950 5100
Connection ~ 1950 5100
Wire Wire Line
	1950 5100 1950 5850
Wire Wire Line
	1400 5200 2050 5200
Connection ~ 2050 5200
Wire Wire Line
	2050 5950 2150 5950
Wire Wire Line
	2050 5200 2050 5950
Wire Wire Line
	2150 5850 1950 5850
$Comp
L Device:Jumper JP18
U 1 1
P 8000 5200
F 0 "JP18" H 7800 5350 50  0000 C CNN
F 1 "Jumper" H 8400 5250 50  0000 C CNN
F 2 "Connector_PinHeader_2.54mm:PinHeader_1x02_P2.54mm_Vertical" H 8000 5200 50  0001 C CNN
F 3 "~" H 8000 5200 50  0001 C CNN
	1    8000 5200
	0    -1   -1   0   
$EndComp
$Comp
L Device:Jumper JP15
U 1 1
P 8100 5200
F 0 "JP15" H 7750 5250 50  0000 C CNN
F 1 "Jumper" H 8300 5350 50  0000 C CNN
F 2 "Connector_PinHeader_2.54mm:PinHeader_1x02_P2.54mm_Vertical" H 8100 5200 50  0001 C CNN
F 3 "~" H 8100 5200 50  0001 C CNN
	1    8100 5200
	0    1    1    0   
$EndComp
Connection ~ 1950 5850
Wire Wire Line
	1950 5850 1950 5950
Wire Wire Line
	8000 5850 6700 5850
Wire Wire Line
	8000 5500 8000 5850
Wire Wire Line
	6700 5950 8100 5950
Wire Wire Line
	8100 5500 8100 5950
$EndSCHEMATC
